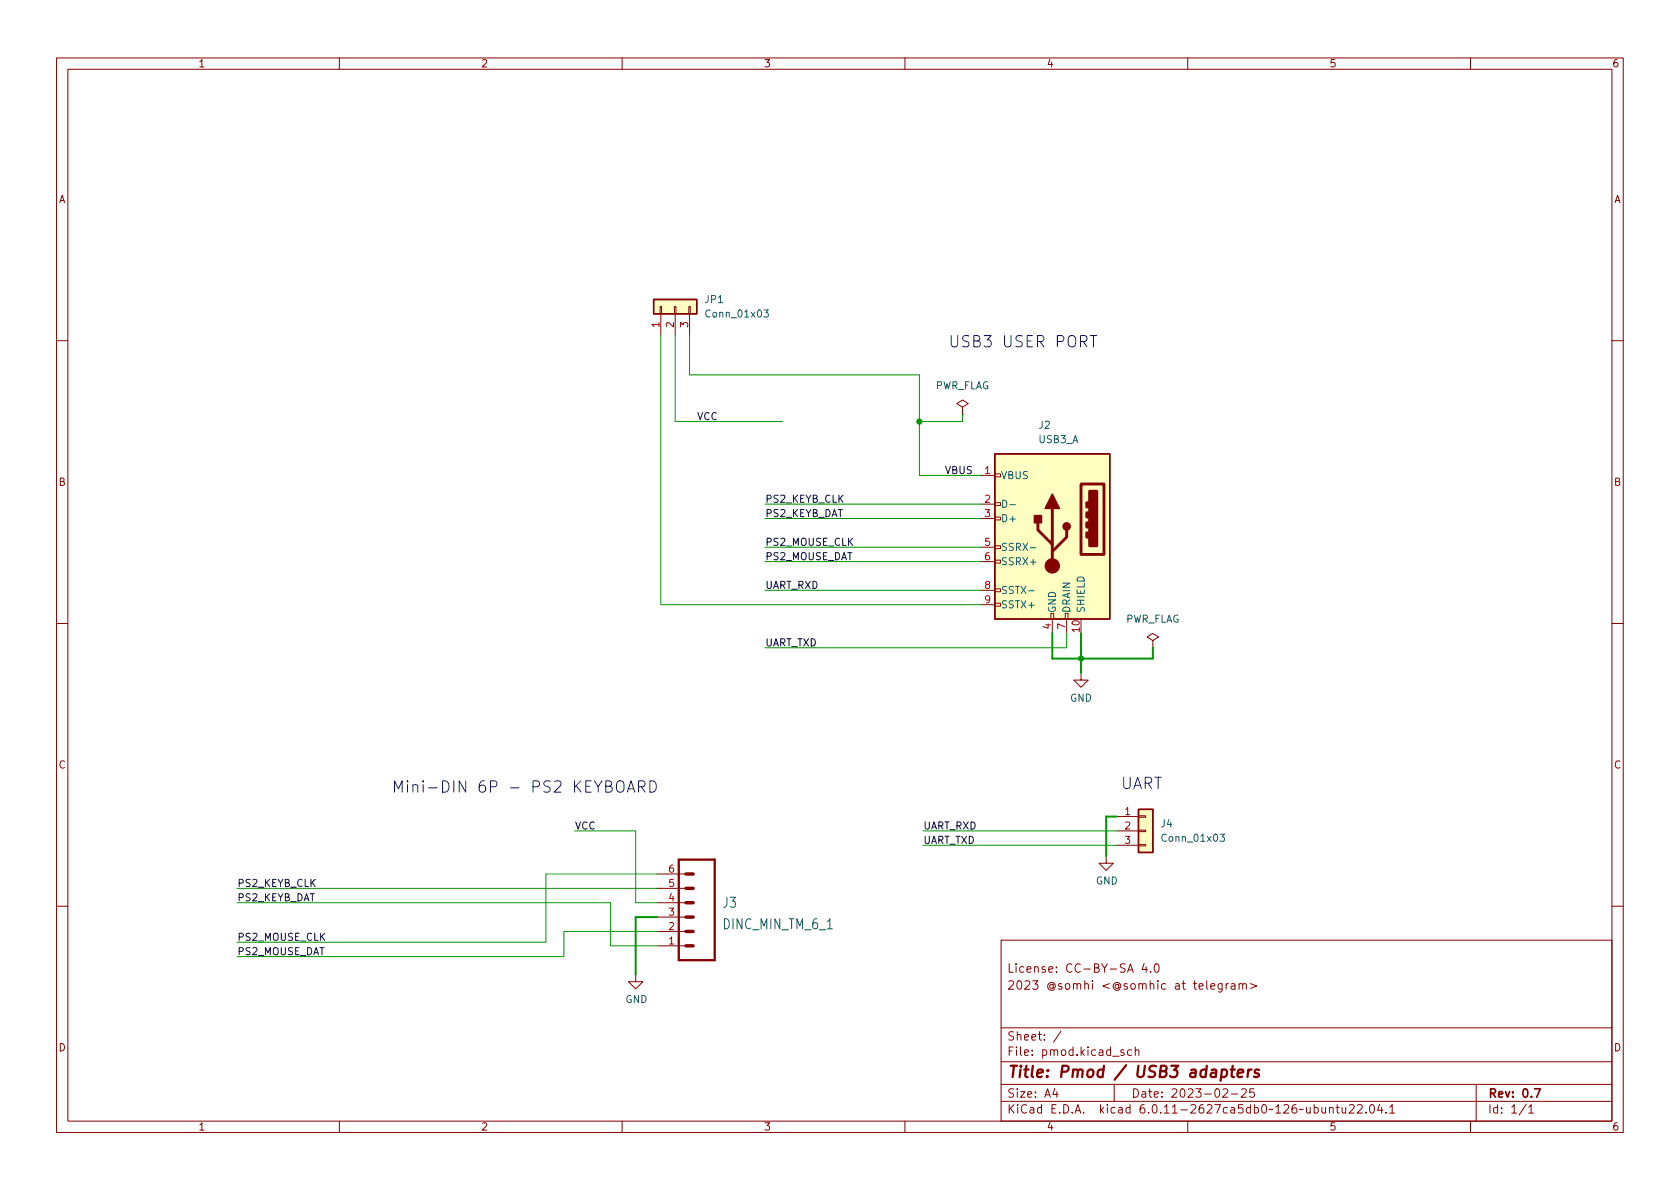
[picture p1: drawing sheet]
<svg xmlns="http://www.w3.org/2000/svg" width="297mm" height="210mm" viewBox="0 0 297 210" stroke-linecap="round" stroke-linejoin="round" font-family="sans-serif">
<g fill="none" stroke="#840000" stroke-width=".18">
<path d="M10 10.2h277v190.1h-277zM12 12.2h273v186.1h-273zM60 10.2v2M110 10.2v2M160 10.2v2M210 10.2v2M260 10.2v2M116.7 54.2h.3v1.3h-.3zM116.8 55.5v3.8M119.3 54.2h.2v1.3h-.2zM119.4 55.5v3.8M121.8 54.2h.2v1.3h-.2z"/>
<path d="M121.9 55.5v3.8M10 60.2h2M170.2 72l1-.6-1-.7-1 .7 1 .6v1.3M170.2 73.3h.1M285 60.2h2M173.4 84.1h2.5M173.4 89.1h2.5M173.4 91.7h2.5M173.4 96.8h2.5M173.4 99.3h2.5M175.9 99.1h1v.5h-1zM175.9 96.5h1v.5h-1z"/>
<path d="M175.9 91.4h1v.5h-1zM175.9 88.9h1v.5h-1zM175.9 83.8h1v.5h-1zM10 110.2h2M173.4 104.4h2.5M173.4 106.9h2.5M175.9 106.7h1v.5h-1zM175.9 104.1h1v.5h-1zM185.8 108.5h.5v1h-.5zM186.1 109.5v2.5M188.3 108.5h.5v1h-.5zM188.6 109.5v2.5"/>
<path d="M191.1 119v1.3h1.3l-1.3 1.2-1.2-1.2h1.2M191.1 109.5v2.5M203.8 113.3l1.1-.7-1.1-.6-1 .6 1 .7v1.2M203.8 114.5h.1M285 110.2h2M116.2 159.6h5.1M116.2 157.1h5.1M116.2 154.6h5.1M195.6 151.4v1.2h1.2l-1.2 1.3-1.3-1.3h1.3M197.5 144.4h3.8M197.5 146.9h3.8M197.5 149.5h3.8"/>
<path d="M201.3 149.3h1.3v.3h-1.3zM201.3 146.8h1.3v.3h-1.3zM201.3 144.3h1.3v.2h-1.3zM10 160.2h2M112.4 172.3v1.3h1.3l-1.3 1.3-1.3-1.3h1.3M116.2 167.3h5.1M116.2 164.7h5.1M116.2 162.2h5.1M177 166.3h108v32h-108zM182.6 173.4h.9l-.5 .6 .4 .1v.7l-.2 .1h-.4l-.2-.1M186.8 171.8v.1M186.8 171v.1"/>
<path d="M199.4 171.9l.5-1.5 .5 1.5M199.5 171.5h.7M206.1 174l-.5-.1-.2 .3v.4l.1 .3h.6M221.1 173.9l1.1 .5-1.1 .4M285 160.2h2M60 198.3v2M110 198.3v2M160 198.3v2M177 194.8h108M177 191.8h108M177 187.8h108M177 181.8h108"/>
<path d="M182.5 186.5v.1M182.5 185.7v.1M184.6 183.8v.1M184.6 183v.1M187.6 182.4l-1.3 1.9M197 191.8v3M200.1 185.7l-.5-.1-.2 .3v.4l.1 .3h.6M200.7 185.8l.2-.2 .4 .1 .1 .9M200.7 185.1v1.5M210 198.3v2M217.7 193.5h1.2M219.5 192.7l.6-.2 .2 .2 .1 .3-1 1h1"/>
<path d="M221.7 192.5h-.7l-.1 .7 .2-.1 .5 .1 .2 .2-.1 .5-.2 .1-.6-.1M238.6 195.5l.5-.2 .3 .2v.3l-.9 1h.9M240 195.5l.6-.2 .2 .2 .1 .3-1 1h1M241.5 196.7v.1M242.4 195.4l.1-.1a.81 .81 0 0 1 .6 .7 .81 .81 0 0 1-.3 .8h-.2a.81 .81 0 0 1-.5-.6 .81 .81 0 0 1 .3-.8zM243.9 195.3l-.3 1h.9M244.3 195.8v1M245.1 196.7v.1M245.7 195.8l.4-.5v1.5M245.7 196.8h.9M260 198.3v2M261 191.8v6.5"/>
<path d="M270.3 195.8l.4-.5v1.5M270.3 196.8h.9"/>
</g>
<path d="M211.4 189.6l-.6 .1a.4 .4 0 0 0-.4 .3 .4 .4 0 0 0 .3 .5l.6-.1" fill="none" stroke="#840000" stroke-width=".4"/>
<g fill="#ffffc2" stroke="#ffffc2" stroke-width=".18">
<path d="M175.9 80.3h20.3v29.2h-20.3z"/>
<path d="M201.3 143.1h2.5v7.6h-2.5z"/>
<path d="M115.6 53h7.6v2.5h-7.6z"/>
</g>
<path d="M115.6 53h7.6v2.5h-7.6zM175.9 80.3h20.3v29.2h-20.3zM201.3 143.1h2.5v7.6h-2.5z" fill="none" stroke="#840000" stroke-width=".25"/>
<path d="M183.5 92.5v1.2l2.6 2.6M186.1 89.9v10.2M188.6 93.7v1.3l-2.5 2.5M191.1 85.6h4.1v12.4h-4.1zM192.2 94.2h.2v.8h-.2zM192.2 92.5h.2v.7h-.2zM192.2 90.7h.2v.7h-.2zM192.2 88.9h.2v.8h-.2z" fill="none" stroke="#840000" stroke-width=".51"/>
<path d="M192.7 86.9h1.2v9.6h-1.2z" fill="#840000" stroke="#840000" stroke-width=".51"/>
<g fill="#840000" stroke="#840000" stroke-width=".25">
<path d="M186.1 87.4l1.2 2.5h-2.5z"/>
<path d="M182.9 91.2h1.2v1.3h-1.2z"/>
<circle cx="188.6" cy="93.1" r=".63"/>
</g>
<circle cx="186.1" cy="100.1" r="1.27" fill="#840000" stroke="#840000" stroke-width=".18"/>
<path d="M135.1 54.8h.7l-.4 .5 .4 .1v.5l-.2 .2-.5-.2M177.3 88.5a.64 .64 0 0 1 .7 .6 .64 .64 0 0 1-.7 .6zM178.6 89.2h.9M182.2 96.9h1M181.9 104.5h1M215.7 147.5h.8l-.4 .5 .3 .1v.6l-.1 .1-.6-.1" fill="none" stroke="#006464" stroke-width=".18"/>
<path d="M120 152h6.4v17.8h-6.4z" fill="none" stroke="#840000" stroke-width=".41"/>
<path d="M121.3 159.6h1.3M121.3 157.1h1.3M121.3 154.6h1.3M121.3 167.3h1.3M121.3 164.7h1.3M121.3 162.2h1.3" fill="none" stroke="#840000" stroke-width=".61"/>
<path d="M82.3 138.1v2l-1.1-2v2" fill="none" stroke="#0000c2" stroke-width=".18"/>
<g fill="none" stroke="#009600" stroke-width=".18">
<path d="M116.8 59.3v47.6h56.6M119.4 59.3v15.2h19M121.9 59.3v7h40.7v17.8h10.8M170.2 73.3v1.2h-7.6M135.3 96.8h38.1M135.3 91.7h38.1M135.3 89.1h38.1M135.3 99.3h38.1M135.3 104.4h38.1M188.6 112v2.5h-53.3M41.9 159.6h66v7.7h8.3M41.9 157.1h74.3"/>
<path d="M101.6 146.9h10.8v12.7h3.8M116.2 154.6h-19.7v12h-54.6M163.2 146.9h34.3M163.2 149.5h34.3M116.2 164.7h-16.5v4.5h-57.8"/>
</g>
<path d="M186.1 112v4.5h17.7v-2M191.1 112v7M197.5 144.4h-1.9v7M116.2 162.2h-3.8v10.1" fill="none" stroke="#009600" stroke-width=".35"/>
<g fill="#009600" stroke="#009600" stroke-width=".18">
<circle cx="191.1" cy="116.5" r=".46"/>
<circle cx="162.6" cy="74.5" r=".46"/>
</g>
<g font-size="2.8" fill="#0000c2">
<text x="167.6" y="61.4">USB3</text>
<text x="177.2" y="61.4">USER PORT</text>
<text x="69.2" y="140.2">Mini-DIN</text>
<text x="84.4" y="140.2">6P</text>
<text x="90" y="140.2">-</text>
<text x="94.1" y="140.2">PS2</text>
<text x="101.6" y="140.2">KEYBOARD</text>
<text x="198.1" y="139.5">UART</text>
</g>
<g font-size="2.8" fill="#840000">
<text x="178" y="191.2">Title:</text>
<text x="187.3" y="191.2">Pmod</text>
<text x="197.5" y="191.2">/</text>
<text x="201.5" y="191.2">USB3</text>
<text x="211.3" y="191.2">adapters</text>
</g>
<g font-size="2.5" fill="#006464">
<text x="127.7" y="161.1">J3</text>
<text x="127.7" y="164.9">DINC_MIN_TM_6_1</text>
</g>
<g font-size="2.1" fill="#840000">
<text x="178" y="172.5">License:</text>
<text x="188.4" y="172.5">CC-BY-SA</text>
<text x="201.9" y="172.5">4.0</text>
<text x="178" y="175.5">2023</text>
<text x="185" y="175.5">@somhi</text>
<text x="194.9" y="175.5">&lt;@somhic</text>
<text x="207.9" y="175.5">at</text>
<text x="211.4" y="175.5">telegram&gt;</text>
<text x="178" y="184.5">Sheet:</text>
<text x="178" y="187.2">File:</text>
<text x="184.4" y="187.2">pmod.kicad_sch</text>
<text x="178" y="197.4">KiCad</text>
<text x="178" y="194.6">Size:</text>
<text x="184.7" y="194.6">A4</text>
<text x="185.7" y="197.4">E.D.A.</text>
<text x="194.6" y="197.4">kicad</text>
<text x="200" y="194.6">Date:</text>
<text x="201.8" y="197.4">6.0.11-2627ca5db0~126~ubuntu22.04.1</text>
<text x="207" y="194.6">2023-02-25</text>
<text x="263" y="194.6">Rev:</text>
<text x="263" y="197.4">Id:</text>
<text x="267.1" y="197.4">1/1</text>
<text x="269.1" y="194.6">0.7</text>
</g>
<g font-size="1.8" fill="#840000">
<text x="35" y="12.3">1</text>
<text x="85" y="12.3">2</text>
<text x="135" y="12.3">3</text>
<text x="185" y="12.3">4</text>
<text x="235" y="12.3">5</text>
<text x="285" y="12.3">6</text>
<text x="10.4" y="36.3">A</text>
<text x="285.4" y="36.3">A</text>
<text x="10.3" y="86.3">B</text>
<text x="285.3" y="86.3">B</text>
<text x="10.3" y="136.3">C</text>
<text x="285.3" y="136.3">C</text>
<text x="10.3" y="186.3">D</text>
<text x="285.3" y="186.3">D</text>
<text x="35" y="200.3">1</text>
<text x="85" y="200.3">2</text>
<text x="135" y="200.3">3</text>
<text x="185" y="200.3">4</text>
<text x="235" y="200.3">5</text>
<text x="285" y="200.3">6</text>
</g>
<g font-size="1.8" fill="#006464">
<text x="124.5" y="54">JP1</text>
<text x="124.5" y="56.5">Conn_01x03</text>
<text x="165.4" y="69.2">PWR_FLAG</text>
<text x="183.5" y="76.2">J2</text>
<text x="183.5" y="78.7">USB3_A</text>
<text x="176.9" y="85.1">VBUS</text>
<text x="176.9" y="92.7">D+</text>
<text x="176.9" y="97.8">SSRX-</text>
<text x="176.9" y="100.3">SSRX+</text>
<text x="176.9" y="105.4">SSTX-</text>
<text x="176.9" y="108">SSTX+</text>
<text x="187.1" y="108.5" transform="rotate(-90 187.1 108.5)">GND</text>
<text x="189.6" y="108.5" transform="rotate(-90 189.6 108.5)">DRAIN</text>
<text x="192.2" y="108.5" transform="rotate(-90 192.2 108.5)">SHIELD</text>
<text x="199" y="110.5">PWR_FLAG</text>
<text x="189.1" y="124.5">GND</text>
<text x="205.1" y="146.7">J4</text>
<text x="205.1" y="149.2">Conn_01x03</text>
<text x="193.7" y="156.8">GND</text>
<text x="110.5" y="177.7">GND</text>
</g>
<g font-size="1.8" fill="#a90000">
<text x="116.6" y="58.1" transform="rotate(-90 116.6 58.1)">1</text>
<text x="119.1" y="58.1" transform="rotate(-90 119.1 58.1)">2</text>
<text x="121.7" y="58.1" transform="rotate(-90 121.7 58.1)">3</text>
<text x="173.9" y="83.8">1</text>
<text x="173.9" y="88.9">2</text>
<text x="173.9" y="91.4">3</text>
<text x="173.9" y="96.5">5</text>
<text x="173.9" y="99.1">6</text>
<text x="173.9" y="104.1">8</text>
<text x="173.9" y="106.7">9</text>
<text x="185.8" y="111.4" transform="rotate(-90 185.8 111.4)">4</text>
<text x="188.3" y="111.4" transform="rotate(-90 188.3 111.4)">7</text>
<text x="190.9" y="112" transform="rotate(-90 190.9 112)">10</text>
<text x="198.7" y="144.1">1</text>
<text x="198.7" y="146.7">2</text>
<text x="198.7" y="149.2">3</text>
<text x="118.1" y="154.3">6</text>
<text x="118.1" y="161.9">3</text>
<text x="118.1" y="159.4">4</text>
<text x="118.1" y="156.8">5</text>
<text x="118.1" y="167">1</text>
<text x="118.1" y="164.5">2</text>
</g>
<g font-size="1.8" fill="#0f0f0f">
<text x="123.2" y="74.3">VCC</text>
<text x="167" y="83.8">VBUS</text>
<text x="135.3" y="88.9">PS2_KEYB_CLK</text>
<text x="135.3" y="91.4">PS2_KEYB_DAT</text>
<text x="135.3" y="96.5">PS2_MOUSE_CLK</text>
<text x="135.3" y="99">PS2_MOUSE_DAT</text>
<text x="135.3" y="104.1">UART_RXD</text>
<text x="135.3" y="114.3">UART_TXD</text>
<text x="101.6" y="146.7">VCC</text>
<text x="163.2" y="146.7">UART_RXD</text>
<text x="163.2" y="149.2">UART_TXD</text>
<text x="41.9" y="156.8">PS2_KEYB_CLK</text>
<text x="41.9" y="159.4">PS2_KEYB_DAT</text>
<text x="41.9" y="166.4">PS2_MOUSE_CLK</text>
<text x="41.9" y="168.9">PS2_MOUSE_DAT</text>
</g>
</svg>
